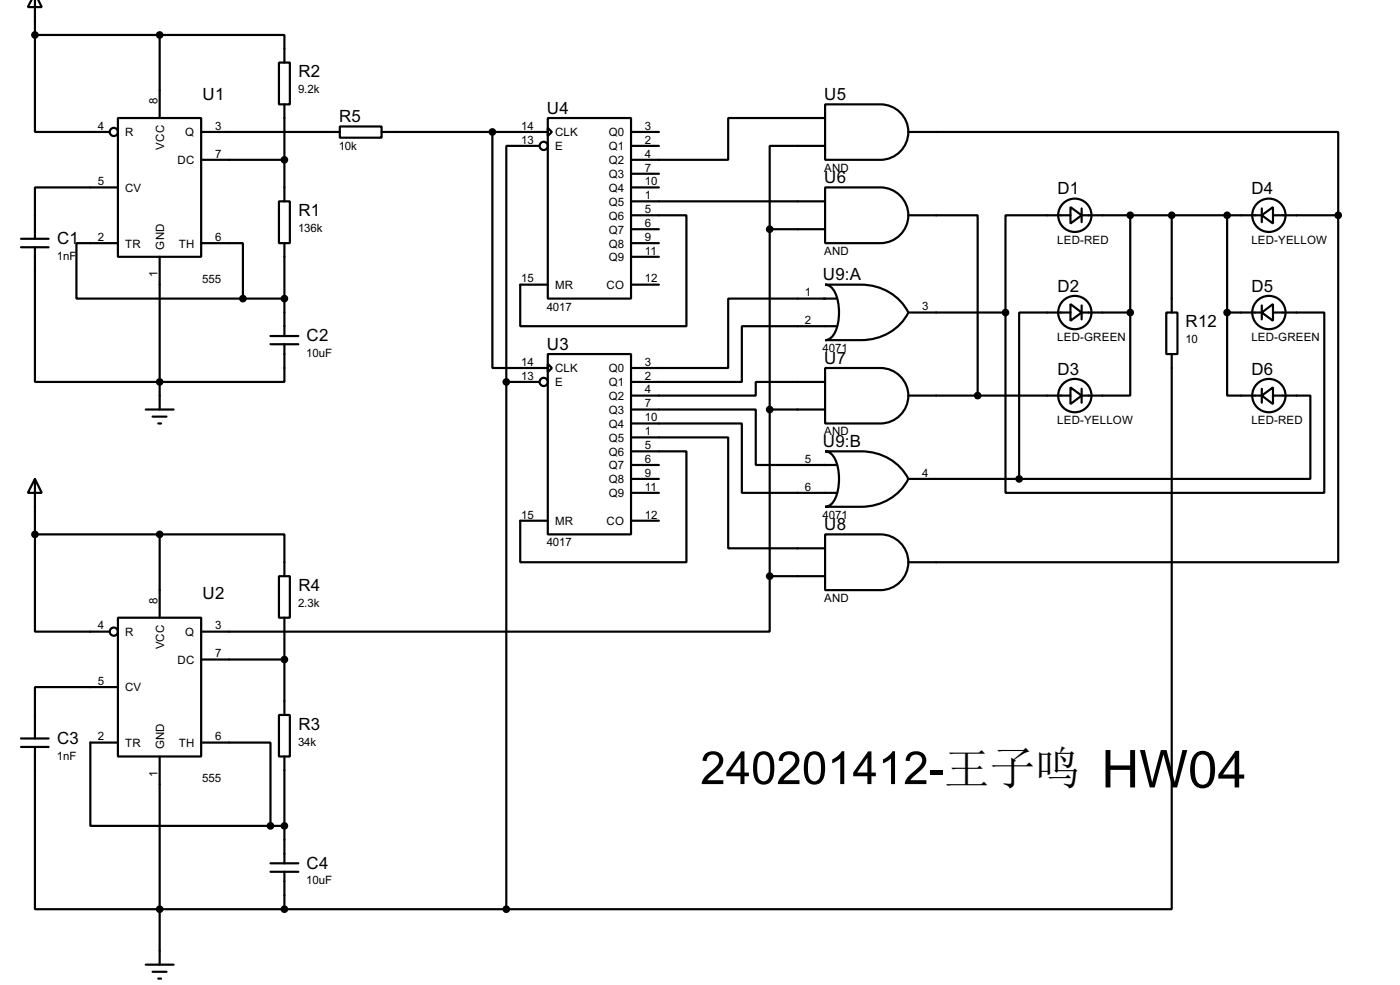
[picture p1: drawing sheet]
<svg xmlns="http://www.w3.org/2000/svg" width="256mm" height="180mm" viewBox="0 0 256 180" stroke-linecap="round" stroke-linejoin="round" font-family="sans-serif">
<g fill="none" stroke="#000" stroke-width=".4">
<path d="M5.8 -.1l-.7 1.4h2.6l-.7-1.4M6.4 0v6.4M6.4 6.4v17.8h13.7M6.4 6.4h22.9M29.3 6.4h22.8v5.1M29.3 6.4v15.2M51.1 11.5h2v7.6h-2zM52.1 19.1v17.8M151.2 19.1h10.1a5.1 5.1 0 0 1 5.1 5.1 5.1 5.1 0 0 1-5.1 5.1h-10.1zM21.6 21.6h15.3v25.4h-15.3zM21.6 34.3h-15.2v9.4M36.9 29.3h15.2"/>
<path d="M36.9 24.2h25.4M51.1 36.9h2v7.6h-2zM62.3 23.2h7.6v2h-7.6zM69.9 24.2h30.5M90.2 24.2v43.2h10.2M98.9 26.7h-6.1v43.2M100.4 21.6h15.2v33.1h-15.2zM100.4 23.4l.7 .8-.7 .7zM115.6 39.4h10.2v20.3h-30.5v-7.6h5.1M115.6 24.2h5.1M115.6 36.9h35.6M115.6 34.3h5.1"/>
<path d="M115.6 26.7h5.1M115.6 31.8h5.1M151.2 34.3h10.1a5.1 5.1 0 0 1 5.1 5.1 5.1 5.1 0 0 1-5.1 5.1h-10.1zM151.2 21.6h-17.8v7.7h-17.8M151.2 26.7h-10.2v15.3M166.4 39.4h12.7v33M166.4 24.2h78.8v15.2M196.1 37.9l2.1 1.5-2.1 1.5zM196.1 39.4h-11.9v17.8M198.2 39.4h33M198.2 38.2v2.5M207.1 39.4v17.8"/>
<path d="M214.7 39.4v17.8M224.8 39.4v17.8M231.2 39.4l2-1.5v3zM231.2 38.2v2.5M233.2 39.4h12M245.2 39.4v63.5h-78.8M3.9 45.3h5M3.9 43.7h5M6.4 45.3v24.6h45.7v-6.9M21.6 44.5h-7.6v10.2h30.5M29.3 47v28M36.9 44.5h7.6v10.2"/>
<path d="M44.5 54.7h7.6M52.1 44.5v17M115.6 42h5.1M115.6 44.5h5.1M115.6 52.1h5.1M115.6 47h5.1M141 42v63.5M141 42h10.2M151.2 52.1h6.6a9.6 9.6 0 0 1 8.6 5.1 9.5 9.5 0 0 1-8.6 5.1h-6.6a2.21 2.21 0 0 0 1.8-1.5 9.2 9.2 0 0 0-.4-7.8l-.9-.8zM153.2 54.7h-19.8v12.7h-17.8M153.2 59.7h-17.3v10.2h-20.3M166.4 57.2h17.8"/>
<path d="M184.2 57.2v33h58.4v-33h-9.4M196.1 55.7l2.1 1.5-2.1 1.5zM196.1 57.2h-9.4v30.5M198.2 57.2h8.9M198.2 55.9v2.6M207.1 57.2v15.2h-8.9M213.7 57.2h2v7.6h-2zM224.8 57.2v15.2h6.4M224.8 57.2h6.4M231.2 57.2l2-1.5v3zM231.2 55.9v2.6M26.7 75h5.1"/>
<path d="M28 76.3h2.5M29 77.5h.5M49.6 63h5.1M49.6 61.5h5.1M92.8 69.9h6.1M92.8 69.9v96.5M100.4 64.8h15.2v33h-15.2zM100.4 66.6l.7 .8-.7 .7zM115.6 75h22.9v10.1h14.7M115.6 77.5h20.3v12.7h17.3M141 75h10.2M151.2 67.4h10.1a5.1 5.1 0 0 1 5.1 5 5.1 5.1 0 0 1-5.1 5.1h-10.1z"/>
<path d="M151.2 69.9h-12.7v2.5h-22.9M166.4 72.4h29.7M196.1 70.9l2.1 1.5-2.1 1.6zM198.2 71.2v2.5M214.7 64.8v101.6h-121.9M231.2 72.4l2-1.5v3.1zM231.2 71.2v2.5M233.2 72.4h6.9v15.3h-53.4M6.4 87.7l1.3 2.5h-2.6zM6.4 97.8v17.8h13.7M6.4 87.7v10.1M6.4 97.8h22.9"/>
<path d="M29.3 97.8h22.8v7.7M29.3 97.8v15.3M115.6 80.1h17.8v20.3h17.8M115.6 82.6h10.2v20.3h-30.5v-7.6h5.1M115.6 87.7h5.1M115.6 95.3h5.1M115.6 85.1h5.1M115.6 90.2h5.1M151.2 97.8h10.1a5.1 5.1 0 0 1 5.1 5.1 5.1 5.1 0 0 1-5.1 5.1h-10.1zM151.2 82.6h6.6a9.5 9.5 0 0 1 8.6 5.1 9.5 9.5 0 0 1-8.6 5.1h-6.6a2.2 2.2 0 0 0 1.8-1.5 9.2 9.2 0 0 0-.4-7.8l-.9-.8zM166.4 87.7h20.3M21.6 113.1h15.3v25.4h-15.3z"/>
<path d="M51.1 105.5h2v7.6h-2zM52.1 113.1v17.8M141 105.5v10.1h-104.1M141 105.5h10.2M3.9 136.7h5M3.9 135.2h5M6.4 136.7v29.7h86.4M21.6 125.8h-15.2v9.4M21.6 135.9h-5v15.3h33M29.3 138.5v38.1M36.9 135.9h12.7v15.3M36.9 120.7h15.2"/>
<path d="M51.1 130.9h2v7.6h-2zM52.1 138.5v19.5M49.6 151.2h2.5M49.6 159.6h5.1M49.6 158h5.1M52.1 159.6v6.8M26.7 176.6h5.1M28 177.9h2.5M29 179.1h.5"/>
<circle cx="20.8" cy="24.2" r=".75"/>
<circle cx="99.6" cy="26.7" r=".75"/>
<circle cx="196.9" cy="39.4" r="3.1"/>
<circle cx="232.4" cy="39.4" r="3.1"/>
<circle cx="196.9" cy="57.2" r="3.1"/>
<circle cx="232.4" cy="57.2" r="3.1"/>
<circle cx="99.6" cy="69.9" r=".75"/>
<circle cx="196.9" cy="72.4" r="3.1"/>
<circle cx="232.4" cy="72.4" r="3.1"/>
<circle cx="20.8" cy="115.6" r=".75"/>
</g>
<g fill="#000" stroke="#000" stroke-width=".4">
<circle cx="6.4" cy="6.4" r=".5"/>
<circle cx="29.2" cy="6.4" r=".5"/>
<circle cx="52.1" cy="29.3" r=".5"/>
<circle cx="90.2" cy="24.2" r=".5"/>
<circle cx="207" cy="39.4" r=".5"/>
<circle cx="214.6" cy="39.4" r=".5"/>
<circle cx="224.8" cy="39.4" r=".5"/>
<circle cx="245.1" cy="39.4" r=".5"/>
<circle cx="44.5" cy="54.7" r=".5"/>
<circle cx="52.1" cy="54.7" r=".5"/>
<circle cx="141" cy="42" r=".5"/>
<circle cx="184.2" cy="57.2" r=".5"/>
<circle cx="207" cy="57.2" r=".5"/>
<circle cx="224.8" cy="57.2" r=".5"/>
<circle cx="29.2" cy="69.9" r=".5"/>
<circle cx="92.7" cy="69.9" r=".5"/>
<circle cx="141" cy="75" r=".5"/>
<circle cx="179.1" cy="72.4" r=".5"/>
<circle cx="6.4" cy="97.8" r=".5"/>
<circle cx="29.2" cy="97.8" r=".5"/>
<circle cx="186.7" cy="87.7" r=".5"/>
<circle cx="141" cy="105.5" r=".5"/>
<circle cx="52.1" cy="120.7" r=".5"/>
<circle cx="49.5" cy="151.2" r=".5"/>
<circle cx="52.1" cy="151.2" r=".5"/>
<circle cx="29.2" cy="166.4" r=".5"/>
<circle cx="52.1" cy="166.4" r=".5"/>
<circle cx="92.7" cy="166.4" r=".5"/>
</g>
<text font-size="9.4" x="128.3" y="143.5">240201412-王子鸣 HW04</text>
<g font-size="3.5">
<text x="54.7" y="14.1">R2</text>
<text x="37.1" y="18.3">U1</text>
<text x="62.1" y="22.4">R5</text>
<text x="100.2" y="20.8">U4</text>
<text x="151" y="18.3">U5</text>
<text x="151" y="33.5">U6</text>
<text x="193.7" y="35.6">D1</text>
<text x="229.3" y="35.6">D4</text>
<text x="54.7" y="39.5">R1</text>
<text x="10.5" y="44.6">C1</text>
<text x="150.8" y="51.3">U9:A</text>
<text x="193.7" y="53.3">D2</text>
<text x="229.3" y="53.3">D5</text>
<text x="217.2" y="59.9">R12</text>
<text x="56.2" y="62.4">C2</text>
<text x="100.2" y="64">U3</text>
<text x="151" y="66.6">U7</text>
<text x="193.7" y="68.6">D3</text>
<text x="229.3" y="68.6">D6</text>
<text x="150.8" y="81.8">U9:B</text>
<text x="151" y="97">U8</text>
<text x="37.1" y="109.7">U2</text>
<text x="54.7" y="108.2">R4</text>
<text x="10.5" y="136.1">C3</text>
<text x="54.7" y="133.6">R3</text>
<text x="56.2" y="159">C4</text>
</g>
<g font-size="2.4">
<text x="54.6" y="17.1">9.2k</text>
<text x="18" y="23.8">4</text>
<text x="28.9" y="19.1" transform="rotate(-90 28.9 19.1)">8</text>
<text x="39.4" y="23.8">3</text>
<text x="95.5" y="23.8">14</text>
<text x="118.2" y="23.8">3</text>
<text x="22.9" y="25">R</text>
<text x="30.1" y="27.4" transform="rotate(-90 30.1 27.4)">VCC</text>
<text x="33.9" y="25">Q</text>
<text x="39.4" y="28.9">7</text>
<text x="62.1" y="27.4">10k</text>
<text x="95.5" y="26.3">13</text>
<text x="101.7" y="25">CLK</text>
<text x="101.7" y="27.5">E</text>
<text x="111.5" y="25">Q0</text>
<text x="111.5" y="27.5">Q1</text>
<text x="118.2" y="26.3">2</text>
<text x="118.2" y="28.9">4</text>
<text x="18" y="33.9">5</text>
<text x="22.9" y="35.1">CV</text>
<text x="32.5" y="30">DC</text>
<text x="111.5" y="30">Q2</text>
<text x="111.5" y="32.6">Q3</text>
<text x="111.5" y="35.1">Q4</text>
<text x="118.2" y="31.4">7</text>
<text x="118.2" y="33.9">10</text>
<text x="151" y="31.4">AND</text>
<text x="111.5" y="37.7">Q5</text>
<text x="111.5" y="40.2">Q6</text>
<text x="118.2" y="36.5">1</text>
<text x="118.2" y="39">5</text>
<text x="118.2" y="41.6">6</text>
<text x="10.4" y="47.6">1nF</text>
<text x="18" y="44.1">2</text>
<text x="22.9" y="45.3">TR</text>
<text x="30.1" y="45.7" transform="rotate(-90 30.1 45.7)">GND</text>
<text x="32.7" y="45.3">TH</text>
<text x="39.4" y="44.1">6</text>
<text x="54.6" y="42.5">136k</text>
<text x="111.5" y="42.7">Q7</text>
<text x="111.5" y="45.3">Q8</text>
<text x="111.5" y="47.8">Q9</text>
<text x="118.2" y="44.1">9</text>
<text x="118.2" y="46.6">11</text>
<text x="151" y="46.7">AND</text>
<text x="193.7" y="44.6">LED-RED</text>
<text x="229.2" y="44.6">LED-YELLOW</text>
<text x="28.8" y="50.7" transform="rotate(-90 28.8 50.7)">1</text>
<text x="37.1" y="51.8">555</text>
<text x="95.5" y="51.7">15</text>
<text x="101.7" y="52.9">MR</text>
<text x="111.1" y="52.9">CO</text>
<text x="118.2" y="51.7">12</text>
<text x="100.2" y="56.8">4017</text>
<text x="147.5" y="54.3">1</text>
<text x="147.5" y="59.3">2</text>
<text x="169" y="56.8">3</text>
<text x="56.1" y="65.4">10uF</text>
<text x="150.7" y="64.5">4071</text>
<text x="193.7" y="62.4">LED-GREEN</text>
<text x="217.2" y="62.8">10</text>
<text x="229.2" y="62.4">LED-GREEN</text>
<text x="95.5" y="67">14</text>
<text x="95.5" y="69.5">13</text>
<text x="101.7" y="68.1">CLK</text>
<text x="101.7" y="70.7">E</text>
<text x="111.5" y="68.1">Q0</text>
<text x="111.5" y="70.7">Q1</text>
<text x="118.2" y="67">3</text>
<text x="118.2" y="69.5">2</text>
<text x="118.2" y="72">4</text>
<text x="111.5" y="73.2">Q2</text>
<text x="111.5" y="75.8">Q3</text>
<text x="118.2" y="74.6">7</text>
<text x="118.2" y="77.1">10</text>
<text x="193.7" y="77.6">LED-YELLOW</text>
<text x="229.2" y="77.6">LED-RED</text>
<text x="111.5" y="78.3">Q4</text>
<text x="111.5" y="80.8">Q5</text>
<text x="111.5" y="83.4">Q6</text>
<text x="118.2" y="79.7">1</text>
<text x="118.2" y="82.2">5</text>
<text x="151" y="79.7">AND</text>
<text x="111.5" y="85.9">Q7</text>
<text x="111.5" y="88.5">Q8</text>
<text x="118.2" y="84.7">6</text>
<text x="118.2" y="87.3">9</text>
<text x="118.2" y="89.8">11</text>
<text x="147.5" y="84.7">5</text>
<text x="147.5" y="89.8">6</text>
<text x="169" y="87.3">4</text>
<text x="95.5" y="94.9">15</text>
<text x="111.5" y="91">Q9</text>
<text x="118.2" y="94.9">12</text>
<text x="150.7" y="95">4071</text>
<text x="100.2" y="100">4017</text>
<text x="101.7" y="96.1">MR</text>
<text x="111.1" y="96.1">CO</text>
<text x="28.8" y="110.5" transform="rotate(-90 28.8 110.5)">8</text>
<text x="54.6" y="111.1">2.3k</text>
<text x="151" y="110.2">AND</text>
<text x="18" y="115.2">4</text>
<text x="22.9" y="116.4">R</text>
<text x="30.1" y="118.9" transform="rotate(-90 30.1 118.9)">VCC</text>
<text x="33.9" y="116.4">Q</text>
<text x="39.4" y="115.2">3</text>
<text x="18" y="125.4">5</text>
<text x="32.5" y="121.5">DC</text>
<text x="39.4" y="120.3">7</text>
<text x="22.9" y="126.6">CV</text>
<text x="18" y="135.5">2</text>
<text x="22.9" y="136.7">TR</text>
<text x="30" y="137.2" transform="rotate(-90 30 137.2)">GND</text>
<text x="32.7" y="136.7">TH</text>
<text x="39.4" y="135.5">6</text>
<text x="54.6" y="136.5">34k</text>
<text x="10.4" y="139">1nF</text>
<text x="28.9" y="142.2" transform="rotate(-90 28.9 142.2)">1</text>
<text x="37.1" y="143.2">555</text>
<text x="56.1" y="161.9">10uF</text>
</g>
</svg>
